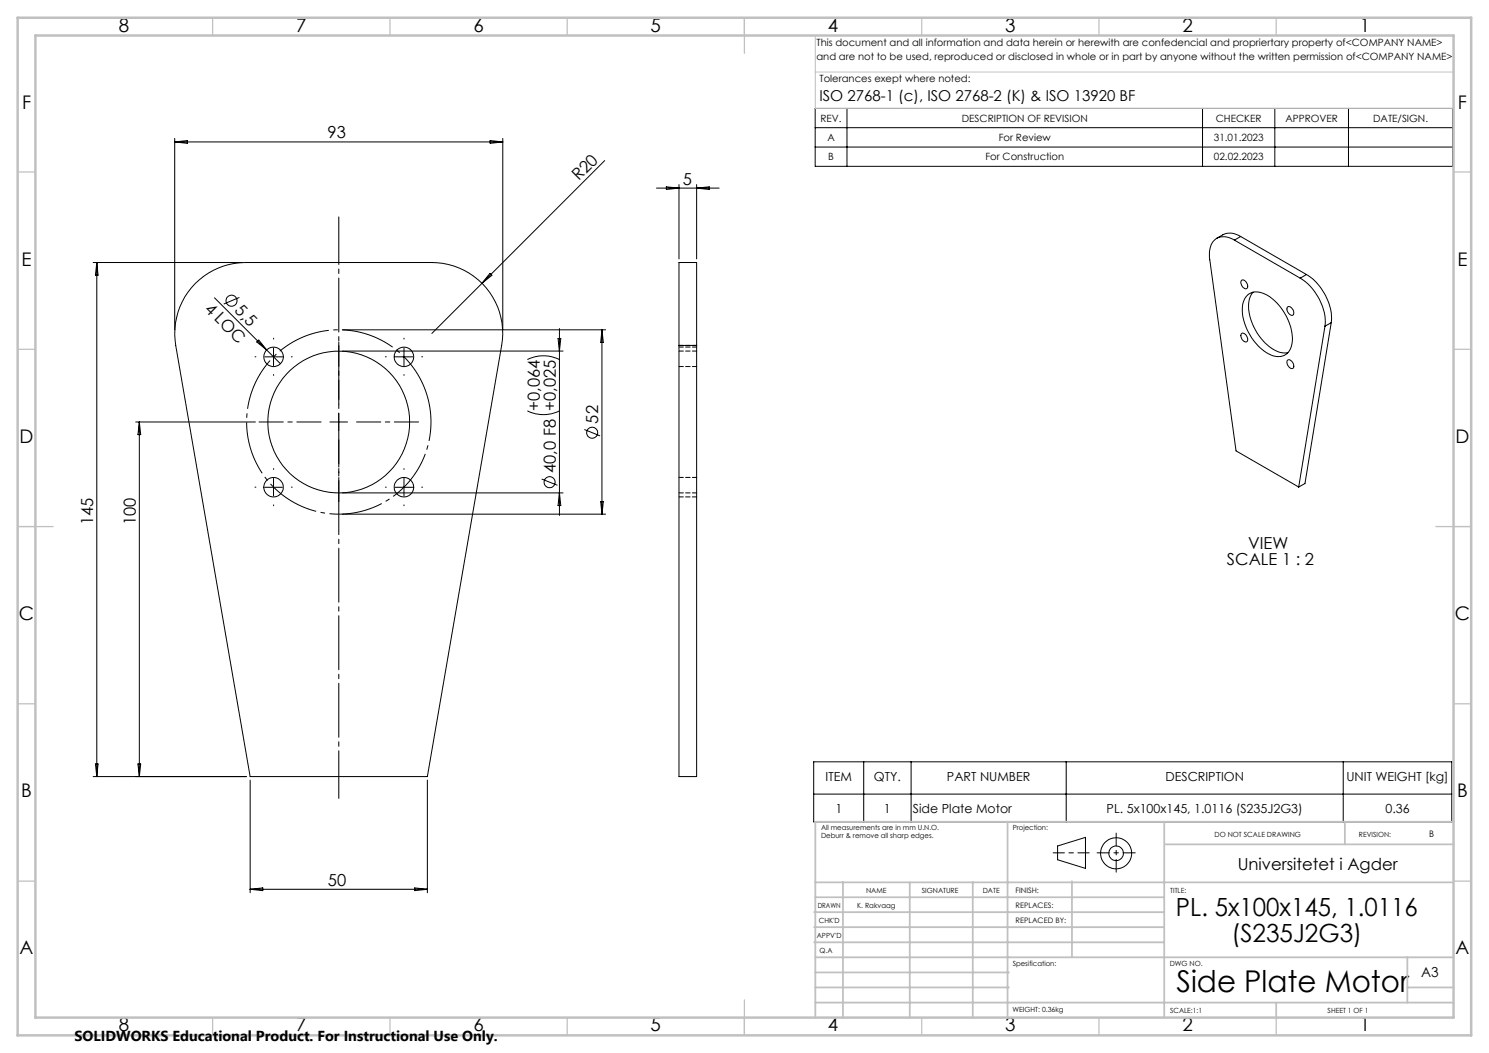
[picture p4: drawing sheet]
<svg xmlns="http://www.w3.org/2000/svg" width="420mm" height="297mm" viewBox="0 0 420 297" stroke-linecap="round" stroke-linejoin="round" font-family="sans-serif">
<g fill="none" stroke="#000" stroke-width=".28">
<path d="M49.3 39v54M138.3 39.6l3.5 .4-3.5 .4zM141.8 39v54M229.9 30.6h179.9v16.3h-179.9zM229.9 36h179.9M238.9 30.6v16.3M339.2 30.6v16.3M359.6 30.6v16.3M380.4 30.6v16.3M49.3 40h92.5M49.3 40l3.5-.4v.8zM170.6 45.3l-48.8 48.7"/>
<path d="M185.2 53.1h17.6M188 52.7l3.5 .4-3.5 .3zM191.5 52.1v20.9M196.5 52.1v20.9M196.5 53.1l3.6-.4v.7zM229.9 41.5h179.9M26.3 74h42M27.3 74v145M27.3 74l.4 3.6h-.8zM55.1 80a20.2 20.2 0 0 1 14.2-6h52.5a20 20 0 0 1 19.7 23.4l-21 121.6h-49.9l-21-121.6a20 20 0 0 1 5.5-17.4zM138.2 77.1l.5 .5-2.7 2.3zM348.2 67.7a4.3 4.3 0 0 0-6.6 1.3l-.4 1.7-.1 1.9 7.6 54.6 17.6 10.2"/>
<path d="M348.2 67.7l18.5 10.8M350 66.7a4.9 4.9 0 0 0-5.1-.5l-1.7 1M350 66.7l-1.8 1M350 66.7l18.5 10.7M350.2 79.1a1.53 1.53 0 0 1 1.7 1.9 .68 .68 0 0 1-.6 .5 .68 .68 0 0 1-.6-.4 1.74 1.74 0 0 1-.5-2zM366.7 78.5a15 15 0 0 1 7 13.5M368.5 77.4a15.1 15.1 0 0 1 7 13.6M368.5 77.4l-1.8 1.1M60.5 84l18.6 18.6M67.5 83.9l-4.4 1.9M72.4 96.4l.6-.5 2.2 2.8zM77.2 98.1v5"/>
<path d="M96.6 93h74.2M96.6 99h62.2M113.9 98.1v5M157.4 95.5h.8l-.4 3.5zM157.8 92.7v52.7M169.8 93v52M169.8 93l.4 3.6h-.8zM191.5 97.4v-23.4h5v23.4M191.5 97.4v121.6h5v-121.6M191.5 97.4h5M350.2 94.1a1.51 1.51 0 0 1 1.4 .7 1.51 1.51 0 0 1 0 1.6 1.63 1.63 0 0 1-1.4-2.3zM351.9 83.2a4.7 4.7 0 0 1 5.7 .2 15.1 15.1 0 0 1 6.9 13.4 4 4 0 0 1-6.3 3.2 15.1 15.1 0 0 1-7.7-14.1l.5-1.6z"/>
<path d="M353.4 82.4a7.8 7.8 0 0 0-.6 7.7 14.5 14.5 0 0 0 8.2 9.3l2.3 .1M363.2 86.6a1.5 1.5 0 0 1 1.7 1.9 .65 .65 0 0 1-.6 .5 .65 .65 0 0 1-.6-.4 1.62 1.62 0 0 1-.5-2zM373.7 92l-7.4 45.4M375.5 91l-1.8 1M375.5 91l-7.4 45.4-1.8 1M38.3 119h33.7M39.3 119v100M39.3 119l.4 3.6h-.8zM74.6 100.6h5.1M93.1 119h4.9M95.5 116.6v4.9M111.4 100.6h5"/>
<path d="M148.8 115.9a10.2 10.2 0 0 0 9 0M148.8 101.4a10.2 10.2 0 0 1 9 0M363.2 101.6a1.51 1.51 0 0 1 1.7 1.9 .73 .73 0 0 1-.7 .5 .73 .73 0 0 1-.7-.6 1.46 1.46 0 0 1-.3-1.8zM74.6 137.4h5.1M77.2 134.9v5M96.6 139h62.2M111.4 137.4h5M113.9 134.9v5M152.8 135.1l4.4 1.8M157.8 139l.4 3.6h-.8zM164.8 121.1l4.5 1.8M96.6 145h74.2"/>
<path d="M169.4 141.5h.8l-.4 3.5zM26.3 219h43.2M26.9 215.5h.8l-.4 3.5zM38.9 215.5h.8l-.4 3.5zM229.5 214.9h180v16.9h-180zM243.6 214.9v16.9M257 214.9v16.9M300.7 214.9v16.9M378.9 214.9v16.9M70.6 220v31.8M120.5 220v31.8M229.5 224h180"/>
<path d="M298.3 238.6l7.9-2.4v8.7l-7.9-2.4zM70.6 250.8h49.9M70.6 250.8l3.5-.4v.8zM117 250.4l3.5 .4-3.5 .4z"/>
<circle cx="65.3" cy="84.8" r="1.56"/>
<circle cx="77.2" cy="100.7" r="2.75"/>
<circle cx="95.5" cy="119" r="20"/>
<circle cx="113.9" cy="100.7" r="2.75"/>
<circle cx="77.2" cy="137.4" r="2.75"/>
<circle cx="113.9" cy="137.4" r="2.75"/>
<circle cx="155" cy="136" r="1.56"/>
<circle cx="167" cy="122.1" r="1.55"/>
<circle cx="314.8" cy="240.7" r="2.07"/>
<circle cx="314.8" cy="240.7" r="4.4"/>
</g>
<path d="M191.5 97.4h5M196.5 97.9h-5M196.5 99h-5M191.5 103.4h5M191.5 139h5M196.5 134.7h-5M191.5 140.2h5" fill="none" stroke="#000" stroke-width=".28" stroke-dasharray="1.3 .6"/>
<path d="M120.4 111.4a26 26 0 0 0-43.5-10.5 26 26 0 0 0 11.9 43.2 26 26 0 0 0 32-31.3l-.4-1.4" fill="none" stroke="#000" stroke-width=".28" stroke-dasharray="15.2 1.3 1.3 1.3" stroke-dashoffset="2.1" stroke-linecap="butt"/>
<path d="M95.6 61.2v164" fill="none" stroke="#000" stroke-width=".28" stroke-dasharray="15.2 1.3 1.3 1.3" stroke-dashoffset="1.8"/>
<path d="M90.6 119h-17.5M95.6 114v-17.5M100.6 119h17.5M95.6 124v17.5" fill="none" stroke="#000" stroke-width=".28" stroke-dasharray="15.2 1.3 1.3 1.3" stroke-dashoffset="8.4"/>
<g fill="none" stroke="#000" stroke-width=".28" stroke-dasharray="15.2 1.3 1.3 1.3">
<path d="M77.2 95.6v-.2M114 95.6v-.2M72.2 100.6h-.3M77.2 105.6v.3M82.2 100.6h.2M109 100.6h-.3M114 105.6v.3M119 100.6h.2M72.2 137.4h-.3M77.2 132.4v-.2M82.2 137.4h.2M109 137.4h-.3"/>
<path d="M114 132.4v-.2M119 137.4h.2M77.2 142.4v.3M114 142.4v.3"/>
</g>
<path d="M297.1 240.5h10.1" fill="none" stroke="#000" stroke-width=".28" stroke-dasharray="15.2 1.3 1.3 1.3" stroke-dashoffset="12.1"/>
<path d="M314.8 235v11" fill="none" stroke="#000" stroke-width=".28" stroke-dasharray="15.2 1.3 1.3 1.3" stroke-dashoffset="11.6"/>
<path d="M309.5 240.5h10.7" fill="none" stroke="#000" stroke-width=".28" stroke-dasharray="15.2 1.3 1.3 1.3" stroke-dashoffset="11.8"/>
<path d="M230 10v20.6h180M230.5 10h179.5v33M230 20.3h180" fill="none" stroke="#c0c0c0" stroke-width=".28"/>
<g fill="none" stroke="#c0c0c0" stroke-width=".35">
<path d="M60 5v5M110 5v5M160 5v5M210 5v10M260 5v5M310 5v5M360 5v5M5 48.5h5M410 48.5h5M5 98.5h5M410 98.5h5M5 148.5h10"/>
<path d="M405 148.5h10M5 198.5h5M410 198.5h5M5 248.5h5M410 248.5h5M60 287v5M110 287v5M160 287v5M210 282v10M260 287v5M310 287v5M360 287v5"/>
</g>
<g fill="none" stroke="#c0c0c0" stroke-width=".5">
<path d="M284.2 231.8v55.2M328.4 231.8v55.2M328.8 238.2h81.2M379.3 231.8v6.4M410 231.8h-180v55.2M229.6 257.3h98.8M230 248.9h179.6M230 253.1h98.4M237.8 248.8v38.2M256.6 248.9v38.2M274.4 248.8v38.2M302.4 248.5v21.5"/>
<path d="M229.6 265.8h98.8M229.6 261.5h98.8M230 278.5h54.6M230 274.3h54.6M230 270h180M397 278.5h13M397 270v12.8M230 282.8h180M360 282.8v4.2"/>
</g>
<path d="M5 5h410v287h-410zM10 10h400v277h-400z" fill="none" stroke="#c0c0c0" stroke-width=".7"/>
<text font-size="8.5" x="331.8" y="279.7">Side Plate Motor</text>
<g font-size="7.1">
<text x="331.7" y="258.5">PL. 5x100x145, 1.0116</text>
<text x="347.4" y="265.6">(S235J2G3)</text>
</g>
<g font-size="5.3">
<text x="33.5" y="8.9">8</text>
<text x="83.5" y="8.9">7</text>
<text x="133.5" y="8.9">6</text>
<text x="183.5" y="8.9">5</text>
<text x="233.5" y="8.9">4</text>
<text x="283.5" y="8.9">3</text>
<text x="333.5" y="8.9">2</text>
<text x="383.5" y="8.9">1</text>
<text x="6.2" y="30.7">F</text>
<text x="411.2" y="30.7">F</text>
<text x="6.1" y="74.9">E</text>
<text x="411.1" y="74.9">E</text>
<text x="5.5" y="124.9">D</text>
<text x="410.5" y="124.9">D</text>
<text x="5.3" y="174.9">C</text>
<text x="410.3" y="174.9">C</text>
<text x="6" y="224.9">B</text>
<text x="411" y="224.9">B</text>
<text x="5.5" y="269.2">A</text>
<text x="410.5" y="269.2">A</text>
<text x="33.5" y="290.9">8</text>
<text x="83.5" y="290.9">7</text>
<text x="133.5" y="290.9">6</text>
<text x="183.5" y="290.9">5</text>
<text x="233.5" y="290.9">4</text>
<text x="283.5" y="290.9">3</text>
<text x="333.5" y="290.9">2</text>
<text x="383.5" y="290.9">1</text>
</g>
<g font-size="4.7">
<text x="92.4" y="39">93</text>
<text x="163.3" y="51.1" transform="rotate(-45 163.3 51.1)">R20</text>
<text x="192.6" y="52">5</text>
<text x="57.5" y="87.3" transform="rotate(45 57.5 87.3)">4 LOC</text>
<text x="65.9" y="87.8" transform="rotate(45 65.9 87.8)">5,5</text>
<text x="152.3" y="115.9" transform="rotate(-90 152.3 115.9)">+0,064</text>
<text x="168.8" y="119.5" transform="rotate(-90 168.8 119.5)">52</text>
<text x="156.8" y="133.4" transform="rotate(-90 156.8 133.4)">40,0 F8 +0,025</text>
<text x="26.3" y="148.1" transform="rotate(-90 26.3 148.1)">145</text>
<text x="38.3" y="148.1" transform="rotate(-90 38.3 148.1)">100</text>
<text x="352.1" y="154.9">VIEW</text>
<text x="346.1" y="159.4">SCALE 1 : 2</text>
<text x="349.1" y="245.3">Universitetet i Agder</text>
<text x="92.5" y="249.8">50</text>
</g>
<text font-size="4.2" x="231.1" y="28.5">ISO 2768-1 (c), ISO 2768-2 (K) &amp; ISO 13920 BF</text>
<text font-size="4.1" x="21" y="293.7">SOLIDWORKS Educational Product. For Instructional Use Only.</text>
<text font-size="3.9" x="400.9" y="275.5">A3</text>
<g font-size="3.5">
<text x="232.9" y="220.4">ITEM</text>
<text x="246.5" y="220.4">QTY.</text>
<text x="267.1" y="220.4">PART NUMBER</text>
<text x="328.7" y="220.4">DESCRIPTION</text>
<text x="379.8" y="220.4">UNIT WEIGHT [kg]</text>
<text x="235.6" y="229.2">1</text>
<text x="249.3" y="229.2">1</text>
<text x="257.5" y="229.2">Side Plate Motor</text>
<text x="312.2" y="229.2">PL. 5x100x145, 1.0116 (S235J2G3)</text>
<text x="390.8" y="229.2">0.36</text>
</g>
<g font-size="2.8">
<text x="230.3" y="13.1">This document and all information and data herein or herewith are confedencial and propriertary property of&lt;COMPANY NAME&gt;</text>
<text x="230.3" y="16.9">and are not to be used, reproduced or disclosed in whole or in part by anyone without the written permission of&lt;COMPANY NAME&gt;</text>
<text x="231.1" y="23.1">Tolerances exept where noted:</text>
<text x="231.4" y="34.3">REV.</text>
<text x="271.3" y="34.3">DESCRIPTION OF REVISION</text>
<text x="343" y="34.3">CHECKER</text>
<text x="362.6" y="34.3">APPROVER</text>
<text x="387.3" y="34.3">DATE/SIGN.</text>
<text x="233.4" y="39.8">A</text>
<text x="281.7" y="39.8">For Review</text>
<text x="342.4" y="39.8">31.01.2023</text>
<text x="233.6" y="45.2">B</text>
<text x="278" y="45.2">For Construction</text>
<text x="342.4" y="45.2">02.02.2023</text>
</g>
<text font-size="2.5" x="403.2" y="236.1">B</text>
<g font-size="2.1">
<text x="286.4" y="251.9">FINISH:</text>
<text x="286.5" y="256">REPLACES:</text>
<text x="286.5" y="260.4">REPLACED BY:</text>
</g>
<g font-size="2">
<text x="231.6" y="234">All measurements are in mm U.N.O.</text>
<text x="285.6" y="234">Projection:</text>
<text x="231.6" y="236.5">Deburr &amp; remove all sharp edges.</text>
<text x="342.6" y="236">DO NOT SCALE DRAWING</text>
<text x="383.3" y="236.2">REVISION:</text>
<text x="244.3" y="252">NAME</text>
<text x="260" y="251.9">SIGNATURE</text>
<text x="277.2" y="251.9">DATE</text>
<text x="330.1" y="251.9">TITLE:</text>
<text x="230.6" y="256.1">DRAWN</text>
<text x="241.8" y="256.1">K. Rakvaag</text>
<text x="230.9" y="260.3">CHK'D</text>
<text x="230.4" y="264.4">APPV'D</text>
<text x="231.1" y="268.8">Q.A</text>
<text x="285.6" y="272.5">Spesification:</text>
<text x="330" y="272.5">DWG NO.</text>
<text x="285.6" y="285.5">WEIGHT: 0.36kg</text>
<text x="330.1" y="285.6">SCALE:1:1</text>
<text x="374.5" y="285.6">SHEET 1 OF 1</text>
</g>
</svg>
